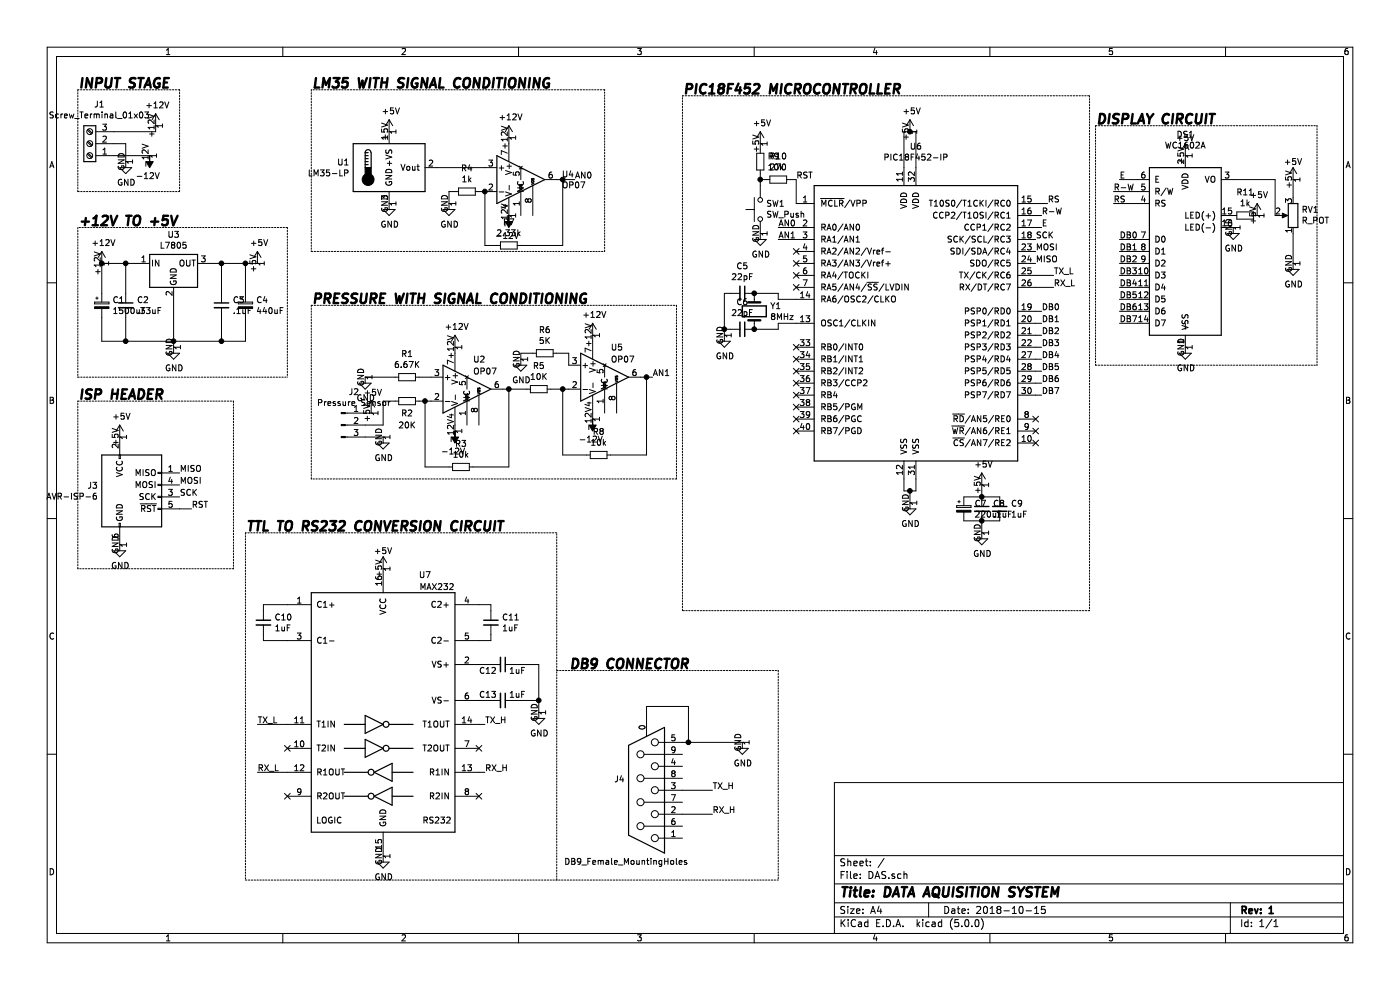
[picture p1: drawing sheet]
EESchema Schematic File Version 4
LIBS:DAS-cache
EELAYER 26 0
EELAYER END
$Descr A4 11693 8268
encoding utf-8
Sheet 1 1
Title "DATA AQUISITION SYSTEM"
Date "2018-10-15"
Rev "1"
Comp ""
Comment1 ""
Comment2 ""
Comment3 ""
Comment4 ""
$EndDescr
$Comp
L MCU_Microchip_PIC18:PIC18F452-IP U6
U 1 1
P 7650 2700
F 0 "U6" H 7650 4178 50  0000 C CNN
F 1 "PIC18F452-IP" H 7650 4087 50  0000 C CNN
F 2 "Housings_DIP:DIP-40_W15.24mm_LongPads" H 7650 2700 50  0001 C CIN
F 3 "http://ww1.microchip.com/downloads/en/DeviceDoc/39564c.pdf" H 7650 2350 50  0001 C CNN
	1    7650 2700
	1    0    0    -1  
$EndComp
$Comp
L power:GND #PWR022
U 1 1
P 7600 4200
F 0 "#PWR022" H 7600 3950 50  0001 C CNN
F 1 "GND" H 7605 4027 50  0000 C CNN
F 2 "" H 7600 4200 50  0001 C CNN
F 3 "" H 7600 4200 50  0001 C CNN
	1    7600 4200
	1    0    0    -1  
$EndComp
Wire Wire Line
	7550 4000 7550 4100
Wire Wire Line
	7550 4100 7600 4100
Wire Wire Line
	7650 4100 7650 4000
Wire Wire Line
	7600 4200 7600 4100
Connection ~ 7600 4100
Wire Wire Line
	7600 4100 7650 4100
Wire Wire Line
	7550 1400 7550 1100
Wire Wire Line
	7650 1400 7650 1100
$Comp
L Device:R_Small R9
U 1 1
P 6350 1350
F 0 "R9" H 6409 1396 50  0000 L CNN
F 1 "10k" H 6409 1305 50  0000 L CNN
F 2 "Resistors_SMD:R_0805_HandSoldering" H 6350 1350 50  0001 C CNN
F 3 "~" H 6350 1350 50  0001 C CNN
	1    6350 1350
	1    0    0    -1  
$EndComp
$Comp
L Switch:SW_Push SW1
U 1 1
P 6350 1750
F 0 "SW1" V 6396 1702 50  0000 R CNN
F 1 "SW_Push" V 6305 1702 50  0000 R CNN
F 2 "Buttons_Switches_THT:SW_PUSH_6mm" H 6350 1950 50  0001 C CNN
F 3 "" H 6350 1950 50  0001 C CNN
	1    6350 1750
	0    -1   -1   0   
$EndComp
Wire Wire Line
	6650 1700 6650 1500
$Comp
L power:GND #PWR020
U 1 1
P 6350 1950
F 0 "#PWR020" H 6350 1700 50  0001 C CNN
F 1 "GND" H 6355 1777 50  0000 C CNN
F 2 "" H 6350 1950 50  0001 C CNN
F 3 "" H 6350 1950 50  0001 C CNN
	1    6350 1950
	1    0    0    -1  
$EndComp
$Comp
L Device:Crystal Y1
U 1 1
P 6300 2600
F 0 "Y1" V 6254 2731 50  0000 L CNN
F 1 "8MHz" V 6345 2731 50  0000 L CNN
F 2 "Crystals:Crystal_HC18-U_Vertical" H 6300 2600 50  0001 C CNN
F 3 "~" H 6300 2600 50  0001 C CNN
	1    6300 2600
	0    1    1    0   
$EndComp
Wire Wire Line
	6650 2500 6500 2500
Wire Wire Line
	6500 2500 6500 2450
Wire Wire Line
	6500 2450 6300 2450
Wire Wire Line
	6650 2700 6500 2700
Wire Wire Line
	6500 2700 6500 2750
Wire Wire Line
	6500 2750 6300 2750
$Comp
L Device:C_Small C5
U 1 1
P 6200 2450
F 0 "C5" V 5971 2450 50  0000 C CNN
F 1 "22pF" V 6062 2450 50  0000 C CNN
F 2 "Capacitors_THT:C_Disc_D3.0mm_W2.0mm_P2.50mm" H 6200 2450 50  0001 C CNN
F 3 "~" H 6200 2450 50  0001 C CNN
	1    6200 2450
	0    1    1    0   
$EndComp
Connection ~ 6300 2450
$Comp
L Device:C_Small C6
U 1 1
P 6200 2750
F 0 "C6" V 5971 2750 50  0000 C CNN
F 1 "22pF" V 6062 2750 50  0000 C CNN
F 2 "Capacitors_THT:C_Disc_D3.0mm_W2.0mm_P2.50mm" H 6200 2750 50  0001 C CNN
F 3 "~" H 6200 2750 50  0001 C CNN
	1    6200 2750
	0    1    1    0   
$EndComp
Connection ~ 6300 2750
$Comp
L power:GND #PWR018
U 1 1
P 6050 2800
F 0 "#PWR018" H 6050 2550 50  0001 C CNN
F 1 "GND" H 6055 2627 50  0000 C CNN
F 2 "" H 6050 2800 50  0001 C CNN
F 3 "" H 6050 2800 50  0001 C CNN
	1    6050 2800
	1    0    0    -1  
$EndComp
Wire Wire Line
	6100 2450 6050 2450
Wire Wire Line
	6050 2450 6050 2750
Wire Wire Line
	6100 2750 6050 2750
Connection ~ 6050 2750
Wire Wire Line
	6050 2750 6050 2800
$Comp
L Device:R_Small R10
U 1 1
P 6500 1500
F 0 "R10" V 6304 1500 50  0000 C CNN
F 1 "270" V 6395 1500 50  0000 C CNN
F 2 "Resistors_SMD:R_0805_HandSoldering" H 6500 1500 50  0001 C CNN
F 3 "~" H 6500 1500 50  0001 C CNN
	1    6500 1500
	0    1    1    0   
$EndComp
Wire Wire Line
	6650 1500 6600 1500
Wire Wire Line
	6350 1200 6350 1250
Wire Wire Line
	6350 1450 6350 1500
Wire Wire Line
	6400 1500 6350 1500
Connection ~ 6350 1500
Wire Wire Line
	6350 1500 6350 1550
$Comp
L power:GND #PWR07
U 1 1
P 3250 1700
F 0 "#PWR07" H 3250 1450 50  0001 C CNN
F 1 "GND" H 3255 1527 50  0000 C CNN
F 2 "" H 3250 1700 50  0001 C CNN
F 3 "" H 3250 1700 50  0001 C CNN
	1    3250 1700
	1    0    0    -1  
$EndComp
$Comp
L power:GND #PWR024
U 1 1
P 8200 4450
F 0 "#PWR024" H 8200 4200 50  0001 C CNN
F 1 "GND" H 8205 4277 50  0000 C CNN
F 2 "" H 8200 4450 50  0001 C CNN
F 3 "" H 8200 4450 50  0001 C CNN
	1    8200 4450
	1    0    0    -1  
$EndComp
$Comp
L Device:CP_Small C7
U 1 1
P 8050 4250
F 0 "C7" H 8138 4296 50  0000 L CNN
F 1 "220uF" H 8138 4205 50  0000 L CNN
F 2 "Capacitors_THT:CP_Radial_D4.0mm_P2.00mm" H 8050 4250 50  0001 C CNN
F 3 "~" H 8050 4250 50  0001 C CNN
	1    8050 4250
	1    0    0    -1  
$EndComp
$Comp
L Device:C_Small C8
U 1 1
P 8200 4250
F 0 "C8" H 8292 4296 50  0000 L CNN
F 1 ".1uF" H 8292 4205 50  0000 L CNN
F 2 "Capacitors_THT:C_Disc_D3.0mm_W2.0mm_P2.50mm" H 8200 4250 50  0001 C CNN
F 3 "~" H 8200 4250 50  0001 C CNN
	1    8200 4250
	1    0    0    -1  
$EndComp
$Comp
L Device:C_Small C9
U 1 1
P 8350 4250
F 0 "C9" H 8442 4296 50  0000 L CNN
F 1 "1uF" H 8442 4205 50  0000 L CNN
F 2 "Capacitors_THT:C_Disc_D3.0mm_W2.0mm_P2.50mm" H 8350 4250 50  0001 C CNN
F 3 "~" H 8350 4250 50  0001 C CNN
	1    8350 4250
	1    0    0    -1  
$EndComp
Wire Wire Line
	8200 4050 8200 4150
Wire Wire Line
	8200 4150 8050 4150
Connection ~ 8200 4150
Wire Wire Line
	8350 4150 8200 4150
Wire Wire Line
	8050 4350 8200 4350
Wire Wire Line
	8350 4350 8200 4350
Connection ~ 8200 4350
Wire Wire Line
	8200 4450 8200 4350
Text Label 8700 2600 0    50   ~ 0
DB0
Text Label 8700 2700 0    50   ~ 0
DB1
Text Label 8700 2800 0    50   ~ 0
DB2
Text Label 8700 2900 0    50   ~ 0
DB3
Text Label 8700 3000 0    50   ~ 0
DB4
Text Label 8700 3100 0    50   ~ 0
DB5
Text Label 8700 3200 0    50   ~ 0
DB6
Text Label 8700 3300 0    50   ~ 0
DB7
Wire Wire Line
	8700 2600 8650 2600
Wire Wire Line
	8650 2700 8700 2700
Wire Wire Line
	8700 2800 8650 2800
Wire Wire Line
	8650 2900 8700 2900
Wire Wire Line
	8700 3000 8650 3000
Wire Wire Line
	8650 3100 8700 3100
Wire Wire Line
	8700 3200 8650 3200
Wire Wire Line
	8650 3300 8700 3300
$Comp
L Amplifier_Operational:OP07 U4
U 1 1
P 4350 1500
F 0 "U4" H 4691 1546 50  0000 L CNN
F 1 "OP07" H 4691 1455 50  0000 L CNN
F 2 "Housings_DIP:DIP-8_W7.62mm_Socket_LongPads" H 4400 1550 50  0001 C CNN
F 3 "http://www.analog.com/media/en/technical-documentation/data-sheets/OP07.pdf" H 4400 1650 50  0001 C CNN
	1    4350 1500
	1    0    0    -1  
$EndComp
$Comp
L Device:R_Small R4
U 1 1
P 3900 1600
F 0 "R4" V 3704 1600 50  0000 C CNN
F 1 "1k" V 3795 1600 50  0000 C CNN
F 2 "Resistors_THT:R_Axial_DIN0204_L3.6mm_D1.6mm_P5.08mm_Horizontal" H 3900 1600 50  0001 C CNN
F 3 "~" H 3900 1600 50  0001 C CNN
	1    3900 1600
	0    1    1    0   
$EndComp
Wire Wire Line
	4000 1600 4050 1600
Wire Wire Line
	3650 1400 4050 1400
$Comp
L power:GND #PWR011
U 1 1
P 3750 1700
F 0 "#PWR011" H 3750 1450 50  0001 C CNN
F 1 "GND" H 3755 1527 50  0000 C CNN
F 2 "" H 3750 1700 50  0001 C CNN
F 3 "" H 3750 1700 50  0001 C CNN
	1    3750 1700
	1    0    0    -1  
$EndComp
Wire Wire Line
	3800 1600 3750 1600
Wire Wire Line
	3750 1600 3750 1700
$Comp
L power:+12V #PWR013
U 1 1
P 4250 1150
F 0 "#PWR013" H 4250 1000 50  0001 C CNN
F 1 "+12V" H 4265 1323 50  0000 C CNN
F 2 "" H 4250 1150 50  0001 C CNN
F 3 "" H 4250 1150 50  0001 C CNN
	1    4250 1150
	1    0    0    -1  
$EndComp
Wire Wire Line
	4250 1150 4250 1200
Text Label 4800 1500 0    50   ~ 0
AN0
Wire Wire Line
	4800 1500 4700 1500
$Comp
L Device:R_Small R1
U 1 1
P 3400 3150
F 0 "R1" V 3204 3150 50  0000 C CNN
F 1 "6.67K" V 3295 3150 50  0000 C CNN
F 2 "Resistors_THT:R_Axial_DIN0204_L3.6mm_D1.6mm_P5.08mm_Horizontal" H 3400 3150 50  0001 C CNN
F 3 "~" H 3400 3150 50  0001 C CNN
	1    3400 3150
	0    1    1    0   
$EndComp
$Comp
L Device:R_Small R2
U 1 1
P 3400 3350
F 0 "R2" V 3500 3350 50  0000 C CNN
F 1 "20K" V 3600 3350 50  0000 C CNN
F 2 "Resistors_THT:R_Axial_DIN0204_L3.6mm_D1.6mm_P5.08mm_Horizontal" H 3400 3350 50  0001 C CNN
F 3 "~" H 3400 3350 50  0001 C CNN
	1    3400 3350
	0    1    1    0   
$EndComp
$Comp
L Amplifier_Operational:OP07 U2
U 1 1
P 3900 3250
F 0 "U2" H 3950 3500 50  0000 L CNN
F 1 "OP07" H 3950 3400 50  0000 L CNN
F 2 "Housings_DIP:DIP-8_W7.62mm_Socket_LongPads" H 3950 3300 50  0001 C CNN
F 3 "http://www.analog.com/media/en/technical-documentation/data-sheets/OP07.pdf" H 3950 3400 50  0001 C CNN
	1    3900 3250
	1    0    0    -1  
$EndComp
$Comp
L power:+12V #PWR08
U 1 1
P 3800 2900
F 0 "#PWR08" H 3800 2750 50  0001 C CNN
F 1 "+12V" H 3815 3073 50  0000 C CNN
F 2 "" H 3800 2900 50  0001 C CNN
F 3 "" H 3800 2900 50  0001 C CNN
	1    3800 2900
	1    0    0    -1  
$EndComp
Wire Wire Line
	3800 3550 3800 3600
Wire Wire Line
	3800 2900 3800 2950
$Comp
L Device:R_Small R3
U 1 1
P 3850 3900
F 0 "R3" V 3654 3900 50  0000 C CNN
F 1 "10k" V 3745 3900 50  0000 C CNN
F 2 "Resistors_THT:R_Axial_DIN0204_L3.6mm_D1.6mm_P5.08mm_Horizontal" H 3850 3900 50  0001 C CNN
F 3 "~" H 3850 3900 50  0001 C CNN
	1    3850 3900
	0    1    1    0   
$EndComp
Wire Wire Line
	3500 3350 3550 3350
Wire Wire Line
	3750 3900 3550 3900
Wire Wire Line
	3550 3900 3550 3350
Connection ~ 3550 3350
Wire Wire Line
	3550 3350 3600 3350
Wire Wire Line
	3950 3900 4250 3900
Wire Wire Line
	4250 3900 4250 3250
Wire Wire Line
	4250 3250 4200 3250
$Comp
L Device:R_Small R5
U 1 1
P 4500 3250
F 0 "R5" V 4304 3250 50  0000 C CNN
F 1 "10K" V 4395 3250 50  0000 C CNN
F 2 "Resistors_THT:R_Axial_DIN0204_L3.6mm_D1.6mm_P5.08mm_Horizontal" H 4500 3250 50  0001 C CNN
F 3 "~" H 4500 3250 50  0001 C CNN
	1    4500 3250
	0    1    1    0   
$EndComp
Wire Wire Line
	4400 3250 4250 3250
Connection ~ 4250 3250
Wire Wire Line
	3500 3150 3600 3150
$Comp
L power:GND #PWR01
U 1 1
P 3050 3150
F 0 "#PWR01" H 3050 2900 50  0001 C CNN
F 1 "GND" H 3055 2977 50  0000 C CNN
F 2 "" H 3050 3150 50  0001 C CNN
F 3 "" H 3050 3150 50  0001 C CNN
	1    3050 3150
	1    0    0    -1  
$EndComp
Wire Wire Line
	3050 3150 3300 3150
Wire Wire Line
	3300 3350 3200 3350
Wire Wire Line
	3200 3350 3200 3550
Wire Wire Line
	3200 3550 3050 3550
$Comp
L power:GND #PWR04
U 1 1
P 3200 3650
F 0 "#PWR04" H 3200 3400 50  0001 C CNN
F 1 "GND" H 3205 3477 50  0000 C CNN
F 2 "" H 3200 3650 50  0001 C CNN
F 3 "" H 3200 3650 50  0001 C CNN
	1    3200 3650
	1    0    0    -1  
$EndComp
Wire Wire Line
	3200 3650 3050 3650
$Comp
L Regulator_Linear:L7805 U3
U 1 1
P 1450 2200
F 0 "U3" H 1450 2442 50  0000 C CNN
F 1 "L7805" H 1450 2351 50  0000 C CNN
F 2 "TO_SOT_Packages_THT:TO-220-3_Vertical" H 1475 2050 50  0001 L CIN
F 3 "http://www.st.com/content/ccc/resource/technical/document/datasheet/41/4f/b3/b0/12/d4/47/88/CD00000444.pdf/files/CD00000444.pdf/jcr:content/translations/en.CD00000444.pdf" H 1450 2150 50  0001 C CNN
	1    1450 2200
	1    0    0    -1  
$EndComp
$Comp
L Device:CP_Small C1
U 1 1
P 850 2550
F 0 "C1" H 938 2596 50  0000 L CNN
F 1 "1500uF" H 938 2505 50  0000 L CNN
F 2 "Capacitors_THT:CP_Radial_D4.0mm_P2.00mm" H 850 2550 50  0001 C CNN
F 3 "~" H 850 2550 50  0001 C CNN
	1    850  2550
	1    0    0    -1  
$EndComp
$Comp
L Device:C_Small C3
U 1 1
P 1850 2550
F 0 "C3" H 1942 2596 50  0000 L CNN
F 1 ".1uF" H 1942 2505 50  0000 L CNN
F 2 "Capacitors_THT:C_Disc_D3.0mm_W2.0mm_P2.50mm" H 1850 2550 50  0001 C CNN
F 3 "~" H 1850 2550 50  0001 C CNN
	1    1850 2550
	1    0    0    -1  
$EndComp
$Comp
L Device:C_Small C2
U 1 1
P 1050 2550
F 0 "C2" H 1142 2596 50  0000 L CNN
F 1 ".33uF" H 1142 2505 50  0000 L CNN
F 2 "Capacitors_THT:C_Disc_D3.0mm_W2.0mm_P2.50mm" H 1050 2550 50  0001 C CNN
F 3 "~" H 1050 2550 50  0001 C CNN
	1    1050 2550
	1    0    0    -1  
$EndComp
$Comp
L Device:CP_Small C4
U 1 1
P 2050 2550
F 0 "C4" H 2138 2596 50  0000 L CNN
F 1 "440uF" H 2138 2505 50  0000 L CNN
F 2 "Capacitors_THT:CP_Radial_D4.0mm_P2.00mm" H 2050 2550 50  0001 C CNN
F 3 "~" H 2050 2550 50  0001 C CNN
	1    2050 2550
	1    0    0    -1  
$EndComp
$Comp
L power:+12V #PWR02
U 1 1
P 1300 1050
F 0 "#PWR02" H 1300 900 50  0001 C CNN
F 1 "+12V" H 1315 1223 50  0000 C CNN
F 2 "" H 1300 1050 50  0001 C CNN
F 3 "" H 1300 1050 50  0001 C CNN
	1    1300 1050
	1    0    0    -1  
$EndComp
Wire Wire Line
	1300 1050 1300 1100
$Comp
L power:GND #PWR03
U 1 1
P 1050 1350
F 0 "#PWR03" H 1050 1100 50  0001 C CNN
F 1 "GND" H 1055 1177 50  0000 C CNN
F 2 "" H 1050 1350 50  0001 C CNN
F 3 "" H 1050 1350 50  0001 C CNN
	1    1050 1350
	1    0    0    -1  
$EndComp
$Comp
L power:+12V #PWR05
U 1 1
P 850 2200
F 0 "#PWR05" H 850 2050 50  0001 C CNN
F 1 "+12V" H 865 2373 50  0000 C CNN
F 2 "" H 850 2200 50  0001 C CNN
F 3 "" H 850 2200 50  0001 C CNN
	1    850  2200
	1    0    0    -1  
$EndComp
Wire Wire Line
	850  2200 1050 2200
Wire Wire Line
	850  2200 850  2450
Connection ~ 850  2200
Wire Wire Line
	1050 2450 1050 2200
Connection ~ 1050 2200
Wire Wire Line
	1050 2200 1150 2200
Wire Wire Line
	1850 2450 1850 2200
Wire Wire Line
	1850 2200 1750 2200
Wire Wire Line
	2050 2450 2050 2200
Wire Wire Line
	2050 2200 1850 2200
Connection ~ 1850 2200
Wire Wire Line
	2050 2650 2050 2850
Wire Wire Line
	2050 2850 1850 2850
Wire Wire Line
	850  2850 850  2650
Wire Wire Line
	1050 2650 1050 2850
Connection ~ 1050 2850
Wire Wire Line
	1050 2850 850  2850
Wire Wire Line
	1450 2500 1450 2850
Connection ~ 1450 2850
Wire Wire Line
	1450 2850 1050 2850
Wire Wire Line
	1850 2650 1850 2850
Connection ~ 1850 2850
Wire Wire Line
	1850 2850 1450 2850
$Comp
L power:GND #PWR010
U 1 1
P 1450 2900
F 0 "#PWR010" H 1450 2650 50  0001 C CNN
F 1 "GND" H 1455 2727 50  0000 C CNN
F 2 "" H 1450 2900 50  0001 C CNN
F 3 "" H 1450 2900 50  0001 C CNN
	1    1450 2900
	1    0    0    -1  
$EndComp
Wire Wire Line
	1450 2900 1450 2850
$Comp
L Amplifier_Operational:OP07 U5
U 1 1
P 5050 3150
F 0 "U5" H 5100 3400 50  0000 L CNN
F 1 "OP07" H 5100 3300 50  0000 L CNN
F 2 "Housings_DIP:DIP-8_W7.62mm_Socket_LongPads" H 5100 3200 50  0001 C CNN
F 3 "http://www.analog.com/media/en/technical-documentation/data-sheets/OP07.pdf" H 5100 3300 50  0001 C CNN
	1    5050 3150
	1    0    0    -1  
$EndComp
Wire Wire Line
	4750 3250 4700 3250
$Comp
L power:+12V #PWR016
U 1 1
P 4950 2800
F 0 "#PWR016" H 4950 2650 50  0001 C CNN
F 1 "+12V" H 4965 2973 50  0000 C CNN
F 2 "" H 4950 2800 50  0001 C CNN
F 3 "" H 4950 2800 50  0001 C CNN
	1    4950 2800
	1    0    0    -1  
$EndComp
Text Label 5450 3150 0    50   ~ 0
AN1
Wire Wire Line
	4950 2800 4950 2850
Wire Wire Line
	4950 3450 4950 3500
$Comp
L Device:R_Small R6
U 1 1
P 4550 2950
F 0 "R6" V 4354 2950 50  0000 C CNN
F 1 "5K" V 4445 2950 50  0000 C CNN
F 2 "Resistors_THT:R_Axial_DIN0204_L3.6mm_D1.6mm_P5.08mm_Horizontal" H 4550 2950 50  0001 C CNN
F 3 "~" H 4550 2950 50  0001 C CNN
	1    4550 2950
	0    1    1    0   
$EndComp
Wire Wire Line
	4750 3050 4750 2950
Wire Wire Line
	4750 2950 4650 2950
$Comp
L power:GND #PWR012
U 1 1
P 4350 3000
F 0 "#PWR012" H 4350 2750 50  0001 C CNN
F 1 "GND" H 4355 2827 50  0000 C CNN
F 2 "" H 4350 3000 50  0001 C CNN
F 3 "" H 4350 3000 50  0001 C CNN
	1    4350 3000
	1    0    0    -1  
$EndComp
Wire Wire Line
	4350 3000 4350 2950
Wire Wire Line
	4350 2950 4450 2950
Wire Wire Line
	5450 3150 5400 3150
Wire Wire Line
	2150 2200 2050 2200
Connection ~ 2050 2200
$Comp
L power:+5V #PWR015
U 1 1
P 2150 2200
F 0 "#PWR015" H 2150 2050 50  0001 C CNN
F 1 "+5V" H 2165 2373 50  0000 C CNN
F 2 "" H 2150 2200 50  0001 C CNN
F 3 "" H 2150 2200 50  0001 C CNN
	1    2150 2200
	1    0    0    -1  
$EndComp
$Comp
L power:+5V #PWR019
U 1 1
P 6350 1200
F 0 "#PWR019" H 6350 1050 50  0001 C CNN
F 1 "+5V" H 6365 1373 50  0000 C CNN
F 2 "" H 6350 1200 50  0001 C CNN
F 3 "" H 6350 1200 50  0001 C CNN
	1    6350 1200
	1    0    0    -1  
$EndComp
$Comp
L power:+5V #PWR021
U 1 1
P 7600 1100
F 0 "#PWR021" H 7600 950 50  0001 C CNN
F 1 "+5V" H 7615 1273 50  0000 C CNN
F 2 "" H 7600 1100 50  0001 C CNN
F 3 "" H 7600 1100 50  0001 C CNN
	1    7600 1100
	1    0    0    -1  
$EndComp
Wire Wire Line
	7550 1100 7600 1100
Connection ~ 7600 1100
Wire Wire Line
	7600 1100 7650 1100
Text Label 9350 1500 0    50   ~ 0
E
Text Label 9300 1600 0    50   ~ 0
R-W
Wire Wire Line
	9500 1600 9300 1600
Wire Wire Line
	9500 1500 9350 1500
Text Label 9300 1700 0    50   ~ 0
RS
Wire Wire Line
	9300 1700 9500 1700
Text Label 9350 2000 0    50   ~ 0
DB0
Wire Wire Line
	9350 2000 9500 2000
Text Label 9350 2100 0    50   ~ 0
DB1
Text Label 9350 2200 0    50   ~ 0
DB2
Text Label 9350 2300 0    50   ~ 0
DB3
Text Label 9350 2400 0    50   ~ 0
DB4
Text Label 9350 2500 0    50   ~ 0
DB5
Text Label 9350 2600 0    50   ~ 0
DB6
Text Label 9350 2700 0    50   ~ 0
DB7
Wire Wire Line
	9350 2700 9500 2700
Wire Wire Line
	9500 2600 9350 2600
Wire Wire Line
	9350 2500 9500 2500
Wire Wire Line
	9500 2400 9350 2400
Wire Wire Line
	9350 2300 9500 2300
Wire Wire Line
	9350 2200 9500 2200
Wire Wire Line
	9500 2100 9350 2100
$Comp
L Device:R_POT RV1
U 1 1
P 10800 1800
F 0 "RV1" H 10730 1754 50  0000 R CNN
F 1 "R_POT" H 10730 1845 50  0000 R CNN
F 2 "Potentiometers:Potentiometer_Alps_RK09Y_Vertical" H 10800 1800 50  0001 C CNN
F 3 "~" H 10800 1800 50  0001 C CNN
	1    10800 1800
	-1   0    0    1   
$EndComp
$Comp
L Device:R_Small R11
U 1 1
P 10400 1800
F 0 "R11" V 10204 1800 50  0000 C CNN
F 1 "1k" V 10295 1800 50  0000 C CNN
F 2 "Resistors_THT:R_Axial_DIN0204_L3.6mm_D1.6mm_P5.08mm_Horizontal" H 10400 1800 50  0001 C CNN
F 3 "~" H 10400 1800 50  0001 C CNN
	1    10400 1800
	0    1    1    0   
$EndComp
$Comp
L power:GND #PWR027
U 1 1
P 10300 1900
F 0 "#PWR027" H 10300 1650 50  0001 C CNN
F 1 "GND" H 10305 1727 50  0000 C CNN
F 2 "" H 10300 1900 50  0001 C CNN
F 3 "" H 10300 1900 50  0001 C CNN
	1    10300 1900
	1    0    0    -1  
$EndComp
$Comp
L power:+5V #PWR028
U 1 1
P 10500 1800
F 0 "#PWR028" H 10500 1650 50  0001 C CNN
F 1 "+5V" H 10515 1973 50  0000 C CNN
F 2 "" H 10500 1800 50  0001 C CNN
F 3 "" H 10500 1800 50  0001 C CNN
	1    10500 1800
	1    0    0    -1  
$EndComp
$Comp
L power:GND #PWR026
U 1 1
P 9900 2900
F 0 "#PWR026" H 9900 2650 50  0001 C CNN
F 1 "GND" H 9905 2727 50  0000 C CNN
F 2 "" H 9900 2900 50  0001 C CNN
F 3 "" H 9900 2900 50  0001 C CNN
	1    9900 2900
	1    0    0    -1  
$EndComp
Wire Wire Line
	9900 2700 9900 2750
$Comp
L power:GND #PWR030
U 1 1
P 10800 2200
F 0 "#PWR030" H 10800 1950 50  0001 C CNN
F 1 "GND" H 10805 2027 50  0000 C CNN
F 2 "" H 10800 2200 50  0001 C CNN
F 3 "" H 10800 2200 50  0001 C CNN
	1    10800 2200
	1    0    0    -1  
$EndComp
Wire Wire Line
	10800 1950 10800 2200
$Comp
L power:+5V #PWR025
U 1 1
P 9900 1300
F 0 "#PWR025" H 9900 1150 50  0001 C CNN
F 1 "+5V" H 9900 1450 50  0000 C CNN
F 2 "" H 9900 1300 50  0001 C CNN
F 3 "" H 9900 1300 50  0001 C CNN
	1    9900 1300
	1    0    0    -1  
$EndComp
$Comp
L power:+5V #PWR029
U 1 1
P 10800 1500
F 0 "#PWR029" H 10800 1350 50  0001 C CNN
F 1 "+5V" H 10800 1650 50  0000 C CNN
F 2 "" H 10800 1500 50  0001 C CNN
F 3 "" H 10800 1500 50  0001 C CNN
	1    10800 1500
	1    0    0    -1  
$EndComp
Wire Wire Line
	10800 1500 10800 1650
Text Label 6500 1900 0    50   ~ 0
AN0
Wire Wire Line
	6500 1900 6650 1900
Text Label 6500 2000 0    50   ~ 0
AN1
Wire Wire Line
	6500 2000 6650 2000
Text Label 8700 1900 0    50   ~ 0
E
Text Label 8700 1800 0    50   ~ 0
R-W
Text Label 8750 1700 0    50   ~ 0
RS
Wire Wire Line
	8750 1700 8650 1700
Wire Wire Line
	8700 1800 8650 1800
Wire Wire Line
	8700 1900 8650 1900
Wire Notes Line
	5700 800  9100 800 
Wire Notes Line
	9100 800  9100 5100
Wire Notes Line
	9100 5100 5700 5100
Wire Notes Line
	5700 5100 5700 800 
Wire Notes Line
	9150 1050 9150 3050
Wire Notes Line
	9150 3050 11000 3050
Wire Notes Line
	2600 750  2600 2100
Wire Notes Line
	2600 2100 5050 2100
Wire Notes Line
	5050 2100 5050 750 
Wire Notes Line
	5050 750  2600 750 
Wire Notes Line
	2600 4000 2600 2550
$Comp
L Device:R_Small R8
U 1 1
P 5000 3800
F 0 "R8" V 4804 3800 50  0000 C CNN
F 1 "10k" V 4895 3800 50  0000 C CNN
F 2 "Resistors_THT:R_Axial_DIN0204_L3.6mm_D1.6mm_P5.08mm_Horizontal" H 5000 3800 50  0001 C CNN
F 3 "~" H 5000 3800 50  0001 C CNN
	1    5000 3800
	0    1    1    0   
$EndComp
Wire Wire Line
	4900 3800 4700 3800
Wire Wire Line
	4700 3800 4700 3250
Connection ~ 4700 3250
Wire Wire Line
	4700 3250 4600 3250
Wire Wire Line
	5100 3800 5400 3800
Wire Wire Line
	5400 3800 5400 3150
Connection ~ 5400 3150
Wire Wire Line
	5400 3150 5350 3150
$Comp
L Device:R_Small R7
U 1 1
P 4250 2050
F 0 "R7" V 4054 2050 50  0000 C CNN
F 1 "2.33k" V 4145 2050 50  0000 C CNN
F 2 "Resistors_THT:R_Axial_DIN0204_L3.6mm_D1.6mm_P5.08mm_Horizontal" H 4250 2050 50  0001 C CNN
F 3 "~" H 4250 2050 50  0001 C CNN
	1    4250 2050
	0    1    1    0   
$EndComp
Wire Wire Line
	4150 2050 4050 2050
Wire Wire Line
	4050 2050 4050 1600
Connection ~ 4050 1600
Wire Wire Line
	4350 2050 4700 2050
Wire Wire Line
	4700 2050 4700 1500
Connection ~ 4700 1500
Wire Wire Line
	4700 1500 4650 1500
$Comp
L Sensor_Temperature:LM35-LP U1
U 1 1
P 3250 1400
F 0 "U1" H 2920 1446 50  0000 R CNN
F 1 "LM35-LP" H 2920 1355 50  0000 R CNN
F 2 "TO_SOT_Packages_THT:TO-92_Inline_Narrow_Oval" H 3300 1150 50  0001 L CNN
F 3 "http://www.ti.com/lit/ds/symlink/lm35.pdf" H 3250 1400 50  0001 C CNN
	1    3250 1400
	1    0    0    -1  
$EndComp
Wire Notes Line
	2400 1900 650  1900
Wire Notes Line
	650  1900 650  3150
Wire Notes Line
	650  3150 2400 3150
Wire Notes Line
	2400 1900 2400 3150
Wire Notes Line
	1500 750  650  750 
Wire Notes Line
	650  750  650  1600
Wire Notes Line
	650  1600 1500 1600
Wire Notes Line
	1500 1600 1500 750 
Text Notes 650  750  0    79   Italic 16
INPUT STAGE\n
Text Notes 650  1900 0    79   Italic 16
+12V TO +5V
Text Notes 2600 2550 0    79   Italic 16
PRESSURE WITH SIGNAL CONDITIONING
Text Notes 2600 750  0    79   Italic 16
LM35 WITH SIGNAL CONDITIONING
Text Notes 5700 800  0    79   Italic 16
PIC18F452 MICROCONTROLLER
Text Notes 9150 1050 0    79   Italic 16
DISPLAY CIRCUIT
Wire Notes Line
	2600 2550 5650 2550
Wire Notes Line
	5650 2550 5650 4000
Wire Notes Line
	5650 4000 2600 4000
Wire Notes Line
	9150 1050 11000 1050
Wire Notes Line
	11000 1050 11000 3050
$Comp
L Connector:Conn_01x03_Male J2
U 1 1
P 2850 3550
F 0 "J2" H 2956 3828 50  0000 C CNN
F 1 "Pressure Sensor" H 2956 3737 50  0000 C CNN
F 2 "Pin_Headers:Pin_Header_Straight_1x03_Pitch2.54mm" H 2850 3550 50  0001 C CNN
F 3 "~" H 2850 3550 50  0001 C CNN
	1    2850 3550
	1    0    0    -1  
$EndComp
$Comp
L power:+5V #PWR031
U 1 1
P 3100 3450
F 0 "#PWR031" H 3100 3300 50  0001 C CNN
F 1 "+5V" H 3115 3623 50  0000 C CNN
F 2 "" H 3100 3450 50  0001 C CNN
F 3 "" H 3100 3450 50  0001 C CNN
	1    3100 3450
	1    0    0    -1  
$EndComp
Wire Wire Line
	3100 3450 3050 3450
$Comp
L Connector:Screw_Terminal_01x03 J1
U 1 1
P 750 1200
F 0 "J1" H 670 875 50  0000 C CNN
F 1 "Screw_Terminal_01x03" H 670 966 50  0000 C CNN
F 2 "Connectors_Terminal_Blocks:TerminalBlock_bornier-3_P5.08mm" H 750 1200 50  0001 C CNN
F 3 "~" H 750 1200 50  0001 C CNN
	1    750  1200
	-1   0    0    1   
$EndComp
Wire Wire Line
	950  1100 1300 1100
$Comp
L power:-12V #PWR09
U 1 1
P 1250 1300
F 0 "#PWR09" H 1250 1400 50  0001 C CNN
F 1 "-12V" H 1265 1473 50  0000 C CNN
F 2 "" H 1250 1300 50  0001 C CNN
F 3 "" H 1250 1300 50  0001 C CNN
	1    1250 1300
	-1   0    0    1   
$EndComp
Wire Wire Line
	1250 1300 950  1300
Wire Wire Line
	950  1200 1050 1200
Wire Wire Line
	1050 1200 1050 1350
$Comp
L power:-12V #PWR014
U 1 1
P 3800 3600
F 0 "#PWR014" H 3800 3700 50  0001 C CNN
F 1 "-12V" H 3815 3773 50  0000 C CNN
F 2 "" H 3800 3600 50  0001 C CNN
F 3 "" H 3800 3600 50  0001 C CNN
	1    3800 3600
	-1   0    0    1   
$EndComp
$Comp
L power:-12V #PWR032
U 1 1
P 4950 3500
F 0 "#PWR032" H 4950 3600 50  0001 C CNN
F 1 "-12V" H 4965 3673 50  0000 C CNN
F 2 "" H 4950 3500 50  0001 C CNN
F 3 "" H 4950 3500 50  0001 C CNN
	1    4950 3500
	-1   0    0    1   
$EndComp
$Comp
L power:-12V #PWR017
U 1 1
P 4250 1800
F 0 "#PWR017" H 4250 1900 50  0001 C CNN
F 1 "-12V" H 4265 1973 50  0000 C CNN
F 2 "" H 4250 1800 50  0001 C CNN
F 3 "" H 4250 1800 50  0001 C CNN
	1    4250 1800
	-1   0    0    1   
$EndComp
$Comp
L Interface_UART:MAX232 U7
U 1 1
P 3200 5950
F 0 "U7" H 3550 7100 50  0000 C CNN
F 1 "MAX232" H 3650 7000 50  0000 C CNN
F 2 "Housings_DIP:DIP-16_W7.62mm_Socket_LongPads" H 3250 4900 50  0001 L CNN
F 3 "http://www.ti.com/lit/ds/symlink/max232.pdf" H 3200 6050 50  0001 C CNN
	1    3200 5950
	1    0    0    -1  
$EndComp
$Comp
L Display_Character:WC1602A DS1
U 1 1
P 9900 2100
F 0 "DS1" H 9900 3078 50  0000 C CNN
F 1 "WC1602A" H 9900 2987 50  0000 C CNN
F 2 "Pin_Headers:Pin_Header_Straight_1x16_Pitch2.54mm" H 9900 1200 50  0001 C CIN
F 3 "http://www.wincomlcd.com/pdf/WC1602A-SFYLYHTC06.pdf" H 10600 2100 50  0001 C CNN
	1    9900 2100
	1    0    0    -1  
$EndComp
Wire Wire Line
	10300 1500 10650 1500
Wire Wire Line
	10650 1500 10650 1800
$Comp
L Device:C_Small C10
U 1 1
P 2200 5200
F 0 "C10" H 2292 5246 50  0000 L CNN
F 1 "1uF" H 2292 5155 50  0000 L CNN
F 2 "Capacitors_THT:C_Disc_D3.0mm_W2.0mm_P2.50mm" H 2200 5200 50  0001 C CNN
F 3 "~" H 2200 5200 50  0001 C CNN
	1    2200 5200
	1    0    0    -1  
$EndComp
$Comp
L Device:C_Small C11
U 1 1
P 4100 5200
F 0 "C11" H 4192 5246 50  0000 L CNN
F 1 "1uF" H 4192 5155 50  0000 L CNN
F 2 "Capacitors_THT:C_Disc_D3.0mm_W2.0mm_P2.50mm" H 4100 5200 50  0001 C CNN
F 3 "~" H 4100 5200 50  0001 C CNN
	1    4100 5200
	1    0    0    -1  
$EndComp
$Comp
L Device:C_Small C12
U 1 1
P 4200 5550
F 0 "C12" V 4250 5350 50  0000 L CNN
F 1 "1uF" V 4250 5600 50  0000 L CNN
F 2 "Capacitors_THT:C_Disc_D3.0mm_W2.0mm_P2.50mm" H 4200 5550 50  0001 C CNN
F 3 "~" H 4200 5550 50  0001 C CNN
	1    4200 5550
	0    1    1    0   
$EndComp
$Comp
L Device:C_Small C13
U 1 1
P 4200 5850
F 0 "C13" V 4150 5650 50  0000 L CNN
F 1 "1uF" V 4150 5900 50  0000 L CNN
F 2 "Capacitors_THT:C_Disc_D3.0mm_W2.0mm_P2.50mm" H 4200 5850 50  0001 C CNN
F 3 "~" H 4200 5850 50  0001 C CNN
	1    4200 5850
	0    1    1    0   
$EndComp
$Comp
L power:+5V #PWR0101
U 1 1
P 8200 4050
F 0 "#PWR0101" H 8200 3900 50  0001 C CNN
F 1 "+5V" H 8215 4223 50  0000 C CNN
F 2 "" H 8200 4050 50  0001 C CNN
F 3 "" H 8200 4050 50  0001 C CNN
	1    8200 4050
	1    0    0    -1  
$EndComp
$Comp
L power:+5V #PWR0102
U 1 1
P 3200 4750
F 0 "#PWR0102" H 3200 4600 50  0001 C CNN
F 1 "+5V" H 3200 4900 50  0000 C CNN
F 2 "" H 3200 4750 50  0001 C CNN
F 3 "" H 3200 4750 50  0001 C CNN
	1    3200 4750
	1    0    0    -1  
$EndComp
$Comp
L power:GND #PWR0103
U 1 1
P 3200 7150
F 0 "#PWR0103" H 3200 6900 50  0001 C CNN
F 1 "GND" H 3205 6977 50  0000 C CNN
F 2 "" H 3200 7150 50  0001 C CNN
F 3 "" H 3200 7150 50  0001 C CNN
	1    3200 7150
	1    0    0    -1  
$EndComp
NoConn ~ 4000 6250
NoConn ~ 4000 6650
Text Label 4050 6050 0    50   ~ 0
TX_H
Wire Wire Line
	4050 6050 4000 6050
Text Label 4050 6450 0    50   ~ 0
RX_H
Wire Wire Line
	4050 6450 4000 6450
Text Label 2150 6450 0    50   ~ 0
RX_L
Text Label 2150 6050 0    50   ~ 0
TX_L
Wire Wire Line
	2150 6050 2400 6050
Wire Wire Line
	2400 6450 2150 6450
NoConn ~ 2400 6250
NoConn ~ 2400 6650
Wire Wire Line
	2200 5100 2200 5050
Wire Wire Line
	2200 5050 2400 5050
Wire Wire Line
	2400 5350 2200 5350
Wire Wire Line
	2200 5350 2200 5300
Wire Wire Line
	4000 5050 4100 5050
Wire Wire Line
	4100 5050 4100 5100
Wire Wire Line
	4000 5350 4100 5350
Wire Wire Line
	4100 5350 4100 5300
Wire Wire Line
	4000 5550 4100 5550
Wire Wire Line
	4000 5850 4100 5850
$Comp
L power:GND #PWR0104
U 1 1
P 4500 5950
F 0 "#PWR0104" H 4500 5700 50  0001 C CNN
F 1 "GND" H 4505 5777 50  0000 C CNN
F 2 "" H 4500 5950 50  0001 C CNN
F 3 "" H 4500 5950 50  0001 C CNN
	1    4500 5950
	1    0    0    -1  
$EndComp
Wire Wire Line
	4500 5850 4300 5850
Wire Wire Line
	4500 5850 4500 5550
Wire Wire Line
	4500 5550 4300 5550
Connection ~ 4500 5850
Wire Wire Line
	4500 5850 4500 5950
$Comp
L Connector:DB9_Female_MountingHoles J4
U 1 1
P 5400 6600
F 0 "J4" H 5580 6511 50  0000 L CNN
F 1 "DB9_Female_MountingHoles" H 5050 7200 50  0000 L CNN
F 2 "Connectors_DSub:DSUB-9_Male_Horizontal_Pitch2.77x2.84mm_EdgePinOffset4.94mm_Housed_MountingHolesOffset7.48mm" H 5400 6600 50  0001 C CNN
F 3 " ~" H 5400 6600 50  0001 C CNN
	1    5400 6600
	-1   0    0    1   
$EndComp
$Comp
L power:GND #PWR0105
U 1 1
P 6200 6200
F 0 "#PWR0105" H 6200 5950 50  0001 C CNN
F 1 "GND" H 6205 6027 50  0000 C CNN
F 2 "" H 6200 6200 50  0001 C CNN
F 3 "" H 6200 6200 50  0001 C CNN
	1    6200 6200
	1    0    0    -1  
$EndComp
Wire Wire Line
	5400 6000 5400 5900
Wire Wire Line
	5400 5900 5750 5900
Wire Wire Line
	5750 5900 5750 6200
Wire Wire Line
	5750 6200 5700 6200
Wire Wire Line
	6200 6200 5750 6200
Connection ~ 5750 6200
Text Label 5950 6600 0    50   ~ 0
TX_H
Wire Wire Line
	5950 6600 5700 6600
Text Label 5950 6800 0    50   ~ 0
RX_H
Wire Wire Line
	5950 6800 5700 6800
$Comp
L Connector:AVR-ISP-6 J3
U 1 1
P 1100 4150
F 0 "J3" H 820 4246 50  0000 R CNN
F 1 "AVR-ISP-6" H 820 4155 50  0000 R CNN
F 2 "Pin_Headers:Pin_Header_Straight_2x03_Pitch2.54mm" V 850 4200 50  0001 C CNN
F 3 " ~" H -175 3600 50  0001 C CNN
	1    1100 4150
	1    0    0    -1  
$EndComp
$Comp
L power:+5V #PWR0106
U 1 1
P 1000 3650
F 0 "#PWR0106" H 1000 3500 50  0001 C CNN
F 1 "+5V" H 1015 3823 50  0000 C CNN
F 2 "" H 1000 3650 50  0001 C CNN
F 3 "" H 1000 3650 50  0001 C CNN
	1    1000 3650
	1    0    0    -1  
$EndComp
$Comp
L power:GND #PWR0107
U 1 1
P 1000 4550
F 0 "#PWR0107" H 1000 4300 50  0001 C CNN
F 1 "GND" H 1005 4377 50  0000 C CNN
F 2 "" H 1000 4550 50  0001 C CNN
F 3 "" H 1000 4550 50  0001 C CNN
	1    1000 4550
	1    0    0    -1  
$EndComp
Text Label 8650 2200 0    50   ~ 0
MISO
Text Label 8650 2100 0    50   ~ 0
MOSI
Text Label 6650 1500 0    50   ~ 0
RST
Wire Wire Line
	1600 4250 1500 4250
Text Label 8650 2000 0    50   ~ 0
SCK
NoConn ~ 8650 3500
NoConn ~ 8650 3600
NoConn ~ 8650 3700
NoConn ~ 6650 2900
NoConn ~ 6650 3000
NoConn ~ 6650 3100
NoConn ~ 6650 3200
NoConn ~ 6650 3300
NoConn ~ 6650 3400
NoConn ~ 6650 3500
NoConn ~ 6650 3600
NoConn ~ 6650 2100
NoConn ~ 6650 2200
NoConn ~ 6650 2300
NoConn ~ 6650 2400
Text Label 1500 3950 0    50   ~ 0
MISO
Text Label 1500 4050 0    50   ~ 0
MOSI
Text Label 1500 4150 0    50   ~ 0
SCK
Text Label 1600 4250 0    50   ~ 0
RST
Text Label 8800 2300 0    50   ~ 0
TX_L
Text Label 8800 2400 0    50   ~ 0
RX_L
Wire Wire Line
	8800 2300 8650 2300
Wire Wire Line
	8800 2400 8650 2400
$Comp
L power:+5V #PWR0108
U 1 1
P 3250 1100
F 0 "#PWR0108" H 3250 950 50  0001 C CNN
F 1 "+5V" H 3265 1273 50  0000 C CNN
F 2 "" H 3250 1100 50  0001 C CNN
F 3 "" H 3250 1100 50  0001 C CNN
	1    3250 1100
	1    0    0    -1  
$EndComp
Wire Notes Line
	650  3350 1950 3350
Wire Notes Line
	1950 3350 1950 4750
Wire Notes Line
	1950 4750 650  4750
Wire Notes Line
	650  4750 650  3350
Wire Notes Line
	2050 4450 2050 7350
Wire Notes Line
	4650 7350 4650 4450
Wire Notes Line
	4650 4450 2050 4450
Wire Notes Line
	4650 5600 6500 5600
Wire Notes Line
	6500 5600 6500 7350
Wire Notes Line
	2050 7350 6500 7350
Text Notes 650  3350 0    79   Italic 16
ISP HEADER
Text Notes 2050 4450 0    79   Italic 16
TTL TO RS232 CONVERSION CIRCUIT
Text Notes 4750 5600 0    79   Italic 16
DB9 CONNECTOR
$EndSCHEMATC
